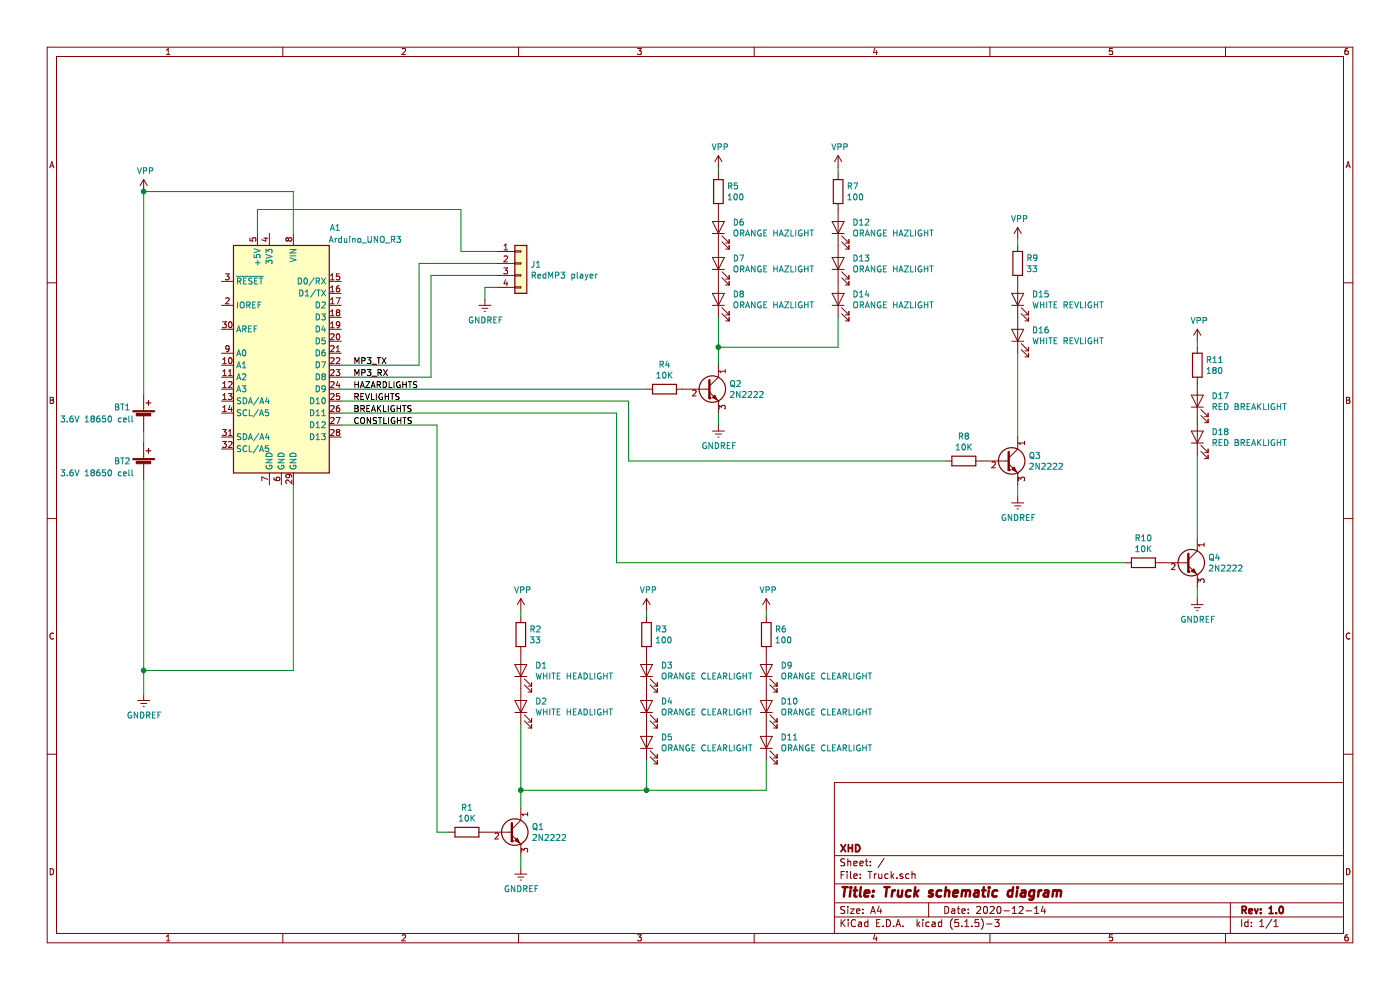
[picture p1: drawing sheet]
EESchema Schematic File Version 4
EELAYER 30 0
EELAYER END
$Descr A4 11693 8268
encoding utf-8
Sheet 1 1
Title "Truck schematic diagram"
Date "2020-12-14"
Rev "1.0"
Comp "XHD"
Comment1 ""
Comment2 ""
Comment3 ""
Comment4 ""
$EndDescr
$Comp
L MCU_Module:Arduino_UNO_R3 A1
U 1 1
P 2350 2950
F 0 "A1" H 1900 4000 50  0000 C CNN
F 1 "Arduino_UNO_R3" H 1650 3900 50  0000 C CNN
F 2 "Module:Arduino_UNO_R3" H 2350 2950 50  0001 C CIN
F 3 "https://www.arduino.cc/en/Main/arduinoBoardUno" H 2350 2950 50  0001 C CNN
	1    2350 2950
	-1   0    0    -1  
$EndComp
$Comp
L Transistor_BJT:BC547 Q1
U 1 1
P 4250 6950
F 0 "Q1" H 4440 6996 50  0000 L CNN
F 1 "2N2222" H 4440 6905 50  0000 L CNN
F 2 "Package_TO_SOT_THT:TO-92_Inline" H 4450 6875 50  0001 L CIN
F 3 "http://www.fairchildsemi.com/ds/BC/BC547.pdf" H 4250 6950 50  0001 L CNN
	1    4250 6950
	1    0    0    -1  
$EndComp
$Comp
L Device:R R1
U 1 1
P 3900 6950
F 0 "R1" V 3693 6950 50  0000 C CNN
F 1 "10K" V 3784 6950 50  0000 C CNN
F 2 "" V 3830 6950 50  0001 C CNN
F 3 "~" H 3900 6950 50  0001 C CNN
	1    3900 6950
	0    1    1    0   
$EndComp
$Comp
L Device:LED D2
U 1 1
P 4350 5900
F 0 "D2" V 4389 5782 50  0000 R CNN
F 1 "WHITE HEADLIGHT" V 4298 5782 50  0000 R CNN
F 2 "" H 4350 5900 50  0001 C CNN
F 3 "~" H 4350 5900 50  0001 C CNN
	1    4350 5900
	0    -1   -1   0   
$EndComp
$Comp
L Device:R R2
U 1 1
P 4350 5300
F 0 "R2" H 4420 5346 50  0000 L CNN
F 1 "33" H 4420 5255 50  0000 L CNN
F 2 "" V 4280 5300 50  0001 C CNN
F 3 "~" H 4350 5300 50  0001 C CNN
	1    4350 5300
	1    0    0    -1  
$EndComp
$Comp
L Device:LED D1
U 1 1
P 4350 5600
F 0 "D1" V 4389 5482 50  0000 R CNN
F 1 "WHITE HEADLIGHT" V 4298 5482 50  0000 R CNN
F 2 "" H 4350 5600 50  0001 C CNN
F 3 "~" H 4350 5600 50  0001 C CNN
	1    4350 5600
	0    -1   -1   0   
$EndComp
Wire Wire Line
	4350 6050 4350 6600
$Comp
L Device:Battery_Cell BT1
U 1 1
P 1200 3500
F 0 "BT1" H 950 3600 50  0000 L CNN
F 1 "3.6V 18650 cell" H 500 3500 50  0000 L CNN
F 2 "" V 1200 3560 50  0001 C CNN
F 3 "~" V 1200 3560 50  0001 C CNN
	1    1200 3500
	1    0    0    -1  
$EndComp
$Comp
L Device:Battery_Cell BT2
U 1 1
P 1200 3900
F 0 "BT2" H 950 3950 50  0000 L CNN
F 1 "3.6V 18650 cell" H 500 3850 50  0000 L CNN
F 2 "" V 1200 3960 50  0001 C CNN
F 3 "~" V 1200 3960 50  0001 C CNN
	1    1200 3900
	1    0    0    -1  
$EndComp
Wire Wire Line
	1200 3600 1200 3700
Wire Wire Line
	1200 4000 1200 5600
Wire Wire Line
	2450 4050 2450 5600
Wire Wire Line
	2450 5600 1200 5600
Wire Wire Line
	1200 1600 2450 1600
Wire Wire Line
	1200 1600 1200 3300
Wire Wire Line
	2450 1950 2450 1600
$Comp
L Connector_Generic:Conn_01x04 J1
U 1 1
P 4350 2200
F 0 "J1" H 4430 2192 50  0000 L CNN
F 1 "RedMP3 player" H 4430 2101 50  0000 L CNN
F 2 "" H 4350 2200 50  0001 C CNN
F 3 "~" H 4350 2200 50  0001 C CNN
	1    4350 2200
	1    0    0    -1  
$EndComp
Wire Wire Line
	4150 2100 3850 2100
Wire Wire Line
	3850 2100 3850 1750
Wire Wire Line
	3850 1750 2150 1750
Wire Wire Line
	2150 1750 2150 1950
Wire Wire Line
	4150 2300 3600 2300
Wire Wire Line
	3600 2300 3600 3150
Wire Wire Line
	3600 3150 2850 3150
Wire Wire Line
	4150 2200 3500 2200
Wire Wire Line
	3500 2200 3500 3050
Wire Wire Line
	3500 3050 2850 3050
Text Label 2950 3150 0    50   ~ 0
MP3_RX
Text Label 2950 3050 0    50   ~ 0
MP3_TX
$Comp
L power:GNDREF #PWR02
U 1 1
P 1200 5800
F 0 "#PWR02" H 1200 5550 50  0001 C CNN
F 1 "GNDREF" H 1205 5627 50  0000 C CNN
F 2 "" H 1200 5800 50  0001 C CNN
F 3 "" H 1200 5800 50  0001 C CNN
	1    1200 5800
	1    0    0    -1  
$EndComp
Wire Wire Line
	1200 5800 1200 5600
Connection ~ 1200 5600
$Comp
L power:VPP #PWR01
U 1 1
P 1200 1600
F 0 "#PWR01" H 1200 1450 50  0001 C CNN
F 1 "VPP" H 1215 1773 50  0000 C CNN
F 2 "" H 1200 1600 50  0001 C CNN
F 3 "" H 1200 1600 50  0001 C CNN
	1    1200 1600
	1    0    0    -1  
$EndComp
Connection ~ 1200 1600
$Comp
L power:VPP #PWR04
U 1 1
P 4350 5100
F 0 "#PWR04" H 4350 4950 50  0001 C CNN
F 1 "VPP" H 4365 5273 50  0000 C CNN
F 2 "" H 4350 5100 50  0001 C CNN
F 3 "" H 4350 5100 50  0001 C CNN
	1    4350 5100
	1    0    0    -1  
$EndComp
Wire Wire Line
	4350 5150 4350 5100
$Comp
L power:GNDREF #PWR05
U 1 1
P 4350 7250
F 0 "#PWR05" H 4350 7000 50  0001 C CNN
F 1 "GNDREF" H 4355 7077 50  0000 C CNN
F 2 "" H 4350 7250 50  0001 C CNN
F 3 "" H 4350 7250 50  0001 C CNN
	1    4350 7250
	1    0    0    -1  
$EndComp
Wire Wire Line
	4350 7150 4350 7250
$Comp
L Transistor_BJT:BC547 Q3
U 1 1
P 8400 3850
F 0 "Q3" H 8590 3896 50  0000 L CNN
F 1 "2N2222" H 8590 3805 50  0000 L CNN
F 2 "Package_TO_SOT_THT:TO-92_Inline" H 8600 3775 50  0001 L CIN
F 3 "http://www.fairchildsemi.com/ds/BC/BC547.pdf" H 8400 3850 50  0001 L CNN
	1    8400 3850
	1    0    0    -1  
$EndComp
$Comp
L Device:R R8
U 1 1
P 8050 3850
F 0 "R8" V 7843 3850 50  0000 C CNN
F 1 "10K" V 7934 3850 50  0000 C CNN
F 2 "" V 7980 3850 50  0001 C CNN
F 3 "~" H 8050 3850 50  0001 C CNN
	1    8050 3850
	0    1    1    0   
$EndComp
$Comp
L Device:LED D16
U 1 1
P 8500 2800
F 0 "D16" V 8539 2682 50  0000 R CNN
F 1 "WHITE REVLIGHT" V 8448 2682 50  0000 R CNN
F 2 "" H 8500 2800 50  0001 C CNN
F 3 "~" H 8500 2800 50  0001 C CNN
	1    8500 2800
	0    -1   -1   0   
$EndComp
$Comp
L Device:R R9
U 1 1
P 8500 2200
F 0 "R9" H 8570 2246 50  0000 L CNN
F 1 "33" H 8570 2155 50  0000 L CNN
F 2 "" V 8430 2200 50  0001 C CNN
F 3 "~" H 8500 2200 50  0001 C CNN
	1    8500 2200
	1    0    0    -1  
$EndComp
$Comp
L Device:LED D15
U 1 1
P 8500 2500
F 0 "D15" V 8539 2382 50  0000 R CNN
F 1 "WHITE REVLIGHT" V 8448 2382 50  0000 R CNN
F 2 "" H 8500 2500 50  0001 C CNN
F 3 "~" H 8500 2500 50  0001 C CNN
	1    8500 2500
	0    -1   -1   0   
$EndComp
Wire Wire Line
	8500 2950 8500 3650
$Comp
L power:VPP #PWR011
U 1 1
P 8500 2000
F 0 "#PWR011" H 8500 1850 50  0001 C CNN
F 1 "VPP" H 8515 2173 50  0000 C CNN
F 2 "" H 8500 2000 50  0001 C CNN
F 3 "" H 8500 2000 50  0001 C CNN
	1    8500 2000
	1    0    0    -1  
$EndComp
Wire Wire Line
	8500 2050 8500 2000
$Comp
L power:GNDREF #PWR012
U 1 1
P 8500 4150
F 0 "#PWR012" H 8500 3900 50  0001 C CNN
F 1 "GNDREF" H 8505 3977 50  0000 C CNN
F 2 "" H 8500 4150 50  0001 C CNN
F 3 "" H 8500 4150 50  0001 C CNN
	1    8500 4150
	1    0    0    -1  
$EndComp
Wire Wire Line
	8500 4050 8500 4150
$Comp
L Transistor_BJT:BC547 Q4
U 1 1
P 9900 4700
F 0 "Q4" H 10090 4746 50  0000 L CNN
F 1 "2N2222" H 10090 4655 50  0000 L CNN
F 2 "Package_TO_SOT_THT:TO-92_Inline" H 10100 4625 50  0001 L CIN
F 3 "http://www.fairchildsemi.com/ds/BC/BC547.pdf" H 9900 4700 50  0001 L CNN
	1    9900 4700
	1    0    0    -1  
$EndComp
$Comp
L Device:R R10
U 1 1
P 9550 4700
F 0 "R10" V 9343 4700 50  0000 C CNN
F 1 "10K" V 9434 4700 50  0000 C CNN
F 2 "" V 9480 4700 50  0001 C CNN
F 3 "~" H 9550 4700 50  0001 C CNN
	1    9550 4700
	0    1    1    0   
$EndComp
$Comp
L Device:LED D18
U 1 1
P 10000 3650
F 0 "D18" V 10039 3532 50  0000 R CNN
F 1 "RED BREAKLIGHT" V 9948 3532 50  0000 R CNN
F 2 "" H 10000 3650 50  0001 C CNN
F 3 "~" H 10000 3650 50  0001 C CNN
	1    10000 3650
	0    -1   -1   0   
$EndComp
$Comp
L Device:R R11
U 1 1
P 10000 3050
F 0 "R11" H 10070 3096 50  0000 L CNN
F 1 "180" H 10070 3005 50  0000 L CNN
F 2 "" V 9930 3050 50  0001 C CNN
F 3 "~" H 10000 3050 50  0001 C CNN
	1    10000 3050
	1    0    0    -1  
$EndComp
$Comp
L Device:LED D17
U 1 1
P 10000 3350
F 0 "D17" V 10039 3232 50  0000 R CNN
F 1 "RED BREAKLIGHT" V 9948 3232 50  0000 R CNN
F 2 "" H 10000 3350 50  0001 C CNN
F 3 "~" H 10000 3350 50  0001 C CNN
	1    10000 3350
	0    -1   -1   0   
$EndComp
Wire Wire Line
	10000 3800 10000 4500
$Comp
L power:VPP #PWR013
U 1 1
P 10000 2850
F 0 "#PWR013" H 10000 2700 50  0001 C CNN
F 1 "VPP" H 10015 3023 50  0000 C CNN
F 2 "" H 10000 2850 50  0001 C CNN
F 3 "" H 10000 2850 50  0001 C CNN
	1    10000 2850
	1    0    0    -1  
$EndComp
Wire Wire Line
	10000 2900 10000 2850
$Comp
L power:GNDREF #PWR014
U 1 1
P 10000 5000
F 0 "#PWR014" H 10000 4750 50  0001 C CNN
F 1 "GNDREF" H 10005 4827 50  0000 C CNN
F 2 "" H 10000 5000 50  0001 C CNN
F 3 "" H 10000 5000 50  0001 C CNN
	1    10000 5000
	1    0    0    -1  
$EndComp
Wire Wire Line
	10000 4900 10000 5000
$Comp
L Device:LED D4
U 1 1
P 5400 5900
F 0 "D4" V 5439 5782 50  0000 R CNN
F 1 "ORANGE CLEARLIGHT" V 5348 5782 50  0000 R CNN
F 2 "" H 5400 5900 50  0001 C CNN
F 3 "~" H 5400 5900 50  0001 C CNN
	1    5400 5900
	0    -1   -1   0   
$EndComp
$Comp
L Device:R R3
U 1 1
P 5400 5300
F 0 "R3" H 5470 5346 50  0000 L CNN
F 1 "100" H 5470 5255 50  0000 L CNN
F 2 "" V 5330 5300 50  0001 C CNN
F 3 "~" H 5400 5300 50  0001 C CNN
	1    5400 5300
	1    0    0    -1  
$EndComp
$Comp
L Device:LED D3
U 1 1
P 5400 5600
F 0 "D3" V 5439 5482 50  0000 R CNN
F 1 "ORANGE CLEARLIGHT" V 5348 5482 50  0000 R CNN
F 2 "" H 5400 5600 50  0001 C CNN
F 3 "~" H 5400 5600 50  0001 C CNN
	1    5400 5600
	0    -1   -1   0   
$EndComp
$Comp
L power:VPP #PWR06
U 1 1
P 5400 5100
F 0 "#PWR06" H 5400 4950 50  0001 C CNN
F 1 "VPP" H 5415 5273 50  0000 C CNN
F 2 "" H 5400 5100 50  0001 C CNN
F 3 "" H 5400 5100 50  0001 C CNN
	1    5400 5100
	1    0    0    -1  
$EndComp
Wire Wire Line
	5400 5150 5400 5100
$Comp
L Device:LED D5
U 1 1
P 5400 6200
F 0 "D5" V 5439 6082 50  0000 R CNN
F 1 "ORANGE CLEARLIGHT" V 5348 6082 50  0000 R CNN
F 2 "" H 5400 6200 50  0001 C CNN
F 3 "~" H 5400 6200 50  0001 C CNN
	1    5400 6200
	0    -1   -1   0   
$EndComp
$Comp
L Device:LED D10
U 1 1
P 6400 5900
F 0 "D10" V 6439 5782 50  0000 R CNN
F 1 "ORANGE CLEARLIGHT" V 6348 5782 50  0000 R CNN
F 2 "" H 6400 5900 50  0001 C CNN
F 3 "~" H 6400 5900 50  0001 C CNN
	1    6400 5900
	0    -1   -1   0   
$EndComp
$Comp
L Device:R R6
U 1 1
P 6400 5300
F 0 "R6" H 6470 5346 50  0000 L CNN
F 1 "100" H 6470 5255 50  0000 L CNN
F 2 "" V 6330 5300 50  0001 C CNN
F 3 "~" H 6400 5300 50  0001 C CNN
	1    6400 5300
	1    0    0    -1  
$EndComp
$Comp
L Device:LED D9
U 1 1
P 6400 5600
F 0 "D9" V 6439 5482 50  0000 R CNN
F 1 "ORANGE CLEARLIGHT" V 6348 5482 50  0000 R CNN
F 2 "" H 6400 5600 50  0001 C CNN
F 3 "~" H 6400 5600 50  0001 C CNN
	1    6400 5600
	0    -1   -1   0   
$EndComp
$Comp
L power:VPP #PWR09
U 1 1
P 6400 5100
F 0 "#PWR09" H 6400 4950 50  0001 C CNN
F 1 "VPP" H 6415 5273 50  0000 C CNN
F 2 "" H 6400 5100 50  0001 C CNN
F 3 "" H 6400 5100 50  0001 C CNN
	1    6400 5100
	1    0    0    -1  
$EndComp
$Comp
L Device:LED D11
U 1 1
P 6400 6200
F 0 "D11" V 6439 6082 50  0000 R CNN
F 1 "ORANGE CLEARLIGHT" V 6348 6082 50  0000 R CNN
F 2 "" H 6400 6200 50  0001 C CNN
F 3 "~" H 6400 6200 50  0001 C CNN
	1    6400 6200
	0    -1   -1   0   
$EndComp
Wire Wire Line
	6400 6350 6400 6600
Wire Wire Line
	6400 6600 5400 6600
Connection ~ 4350 6600
Wire Wire Line
	4350 6600 4350 6750
Wire Wire Line
	5400 6350 5400 6600
Connection ~ 5400 6600
Wire Wire Line
	5400 6600 4350 6600
$Comp
L Device:LED D7
U 1 1
P 6000 2200
F 0 "D7" V 6039 2082 50  0000 R CNN
F 1 "ORANGE HAZLIGHT" V 5948 2082 50  0000 R CNN
F 2 "" H 6000 2200 50  0001 C CNN
F 3 "~" H 6000 2200 50  0001 C CNN
	1    6000 2200
	0    -1   -1   0   
$EndComp
$Comp
L Device:R R5
U 1 1
P 6000 1600
F 0 "R5" H 6070 1646 50  0000 L CNN
F 1 "100" H 6070 1555 50  0000 L CNN
F 2 "" V 5930 1600 50  0001 C CNN
F 3 "~" H 6000 1600 50  0001 C CNN
	1    6000 1600
	1    0    0    -1  
$EndComp
$Comp
L Device:LED D6
U 1 1
P 6000 1900
F 0 "D6" V 6039 1782 50  0000 R CNN
F 1 "ORANGE HAZLIGHT" V 5948 1782 50  0000 R CNN
F 2 "" H 6000 1900 50  0001 C CNN
F 3 "~" H 6000 1900 50  0001 C CNN
	1    6000 1900
	0    -1   -1   0   
$EndComp
$Comp
L power:VPP #PWR07
U 1 1
P 6000 1400
F 0 "#PWR07" H 6000 1250 50  0001 C CNN
F 1 "VPP" H 6015 1573 50  0000 C CNN
F 2 "" H 6000 1400 50  0001 C CNN
F 3 "" H 6000 1400 50  0001 C CNN
	1    6000 1400
	1    0    0    -1  
$EndComp
Wire Wire Line
	6000 1450 6000 1400
$Comp
L Device:LED D8
U 1 1
P 6000 2500
F 0 "D8" V 6039 2382 50  0000 R CNN
F 1 "ORANGE HAZLIGHT" V 5948 2382 50  0000 R CNN
F 2 "" H 6000 2500 50  0001 C CNN
F 3 "~" H 6000 2500 50  0001 C CNN
	1    6000 2500
	0    -1   -1   0   
$EndComp
$Comp
L Device:LED D13
U 1 1
P 7000 2200
F 0 "D13" V 7039 2082 50  0000 R CNN
F 1 "ORANGE HAZLIGHT" V 6948 2082 50  0000 R CNN
F 2 "" H 7000 2200 50  0001 C CNN
F 3 "~" H 7000 2200 50  0001 C CNN
	1    7000 2200
	0    -1   -1   0   
$EndComp
$Comp
L Device:R R7
U 1 1
P 7000 1600
F 0 "R7" H 7070 1646 50  0000 L CNN
F 1 "100" H 7070 1555 50  0000 L CNN
F 2 "" V 6930 1600 50  0001 C CNN
F 3 "~" H 7000 1600 50  0001 C CNN
	1    7000 1600
	1    0    0    -1  
$EndComp
$Comp
L Device:LED D12
U 1 1
P 7000 1900
F 0 "D12" V 7039 1782 50  0000 R CNN
F 1 "ORANGE HAZLIGHT" V 6948 1782 50  0000 R CNN
F 2 "" H 7000 1900 50  0001 C CNN
F 3 "~" H 7000 1900 50  0001 C CNN
	1    7000 1900
	0    -1   -1   0   
$EndComp
$Comp
L power:VPP #PWR010
U 1 1
P 7000 1400
F 0 "#PWR010" H 7000 1250 50  0001 C CNN
F 1 "VPP" H 7015 1573 50  0000 C CNN
F 2 "" H 7000 1400 50  0001 C CNN
F 3 "" H 7000 1400 50  0001 C CNN
	1    7000 1400
	1    0    0    -1  
$EndComp
Wire Wire Line
	7000 1450 7000 1400
$Comp
L Device:LED D14
U 1 1
P 7000 2500
F 0 "D14" V 7039 2382 50  0000 R CNN
F 1 "ORANGE HAZLIGHT" V 6948 2382 50  0000 R CNN
F 2 "" H 7000 2500 50  0001 C CNN
F 3 "~" H 7000 2500 50  0001 C CNN
	1    7000 2500
	0    -1   -1   0   
$EndComp
Wire Wire Line
	7000 2650 7000 2900
Wire Wire Line
	7000 2900 6000 2900
Wire Wire Line
	6000 2650 6000 2900
$Comp
L Transistor_BJT:BC547 Q2
U 1 1
P 5900 3250
F 0 "Q2" H 6090 3296 50  0000 L CNN
F 1 "2N2222" H 6090 3205 50  0000 L CNN
F 2 "Package_TO_SOT_THT:TO-92_Inline" H 6100 3175 50  0001 L CIN
F 3 "http://www.fairchildsemi.com/ds/BC/BC547.pdf" H 5900 3250 50  0001 L CNN
	1    5900 3250
	1    0    0    -1  
$EndComp
$Comp
L Device:R R4
U 1 1
P 5550 3250
F 0 "R4" V 5343 3250 50  0000 C CNN
F 1 "10K" V 5434 3250 50  0000 C CNN
F 2 "" V 5480 3250 50  0001 C CNN
F 3 "~" H 5550 3250 50  0001 C CNN
	1    5550 3250
	0    1    1    0   
$EndComp
$Comp
L power:GNDREF #PWR08
U 1 1
P 6000 3550
F 0 "#PWR08" H 6000 3300 50  0001 C CNN
F 1 "GNDREF" H 6005 3377 50  0000 C CNN
F 2 "" H 6000 3550 50  0001 C CNN
F 3 "" H 6000 3550 50  0001 C CNN
	1    6000 3550
	1    0    0    -1  
$EndComp
Wire Wire Line
	6000 3450 6000 3550
Wire Wire Line
	6000 2900 6000 3050
Connection ~ 6000 2900
$Comp
L power:GNDREF #PWR03
U 1 1
P 4050 2500
F 0 "#PWR03" H 4050 2250 50  0001 C CNN
F 1 "GNDREF" H 4055 2327 50  0000 C CNN
F 2 "" H 4050 2500 50  0001 C CNN
F 3 "" H 4050 2500 50  0001 C CNN
	1    4050 2500
	1    0    0    -1  
$EndComp
Wire Wire Line
	4050 2500 4050 2400
Wire Wire Line
	4050 2400 4150 2400
Wire Wire Line
	6400 5150 6400 5100
Wire Wire Line
	2850 3250 5400 3250
Wire Wire Line
	2850 3350 5250 3350
Wire Wire Line
	5250 3350 5250 3850
Wire Wire Line
	5250 3850 7900 3850
Wire Wire Line
	2850 3450 5150 3450
Wire Wire Line
	5150 3450 5150 4700
Wire Wire Line
	5150 4700 9400 4700
Text Label 2950 3250 0    50   ~ 0
HAZARDLIGHTS
Text Label 2950 3350 0    50   ~ 0
REVLIGHTS
Text Label 2950 3450 0    50   ~ 0
BREAKLIGHTS
Text Label 2950 3550 0    50   ~ 0
CONSTLIGHTS
Wire Wire Line
	3650 3550 3650 6950
Wire Wire Line
	2850 3550 3650 3550
Wire Wire Line
	3650 6950 3750 6950
$EndSCHEMATC
